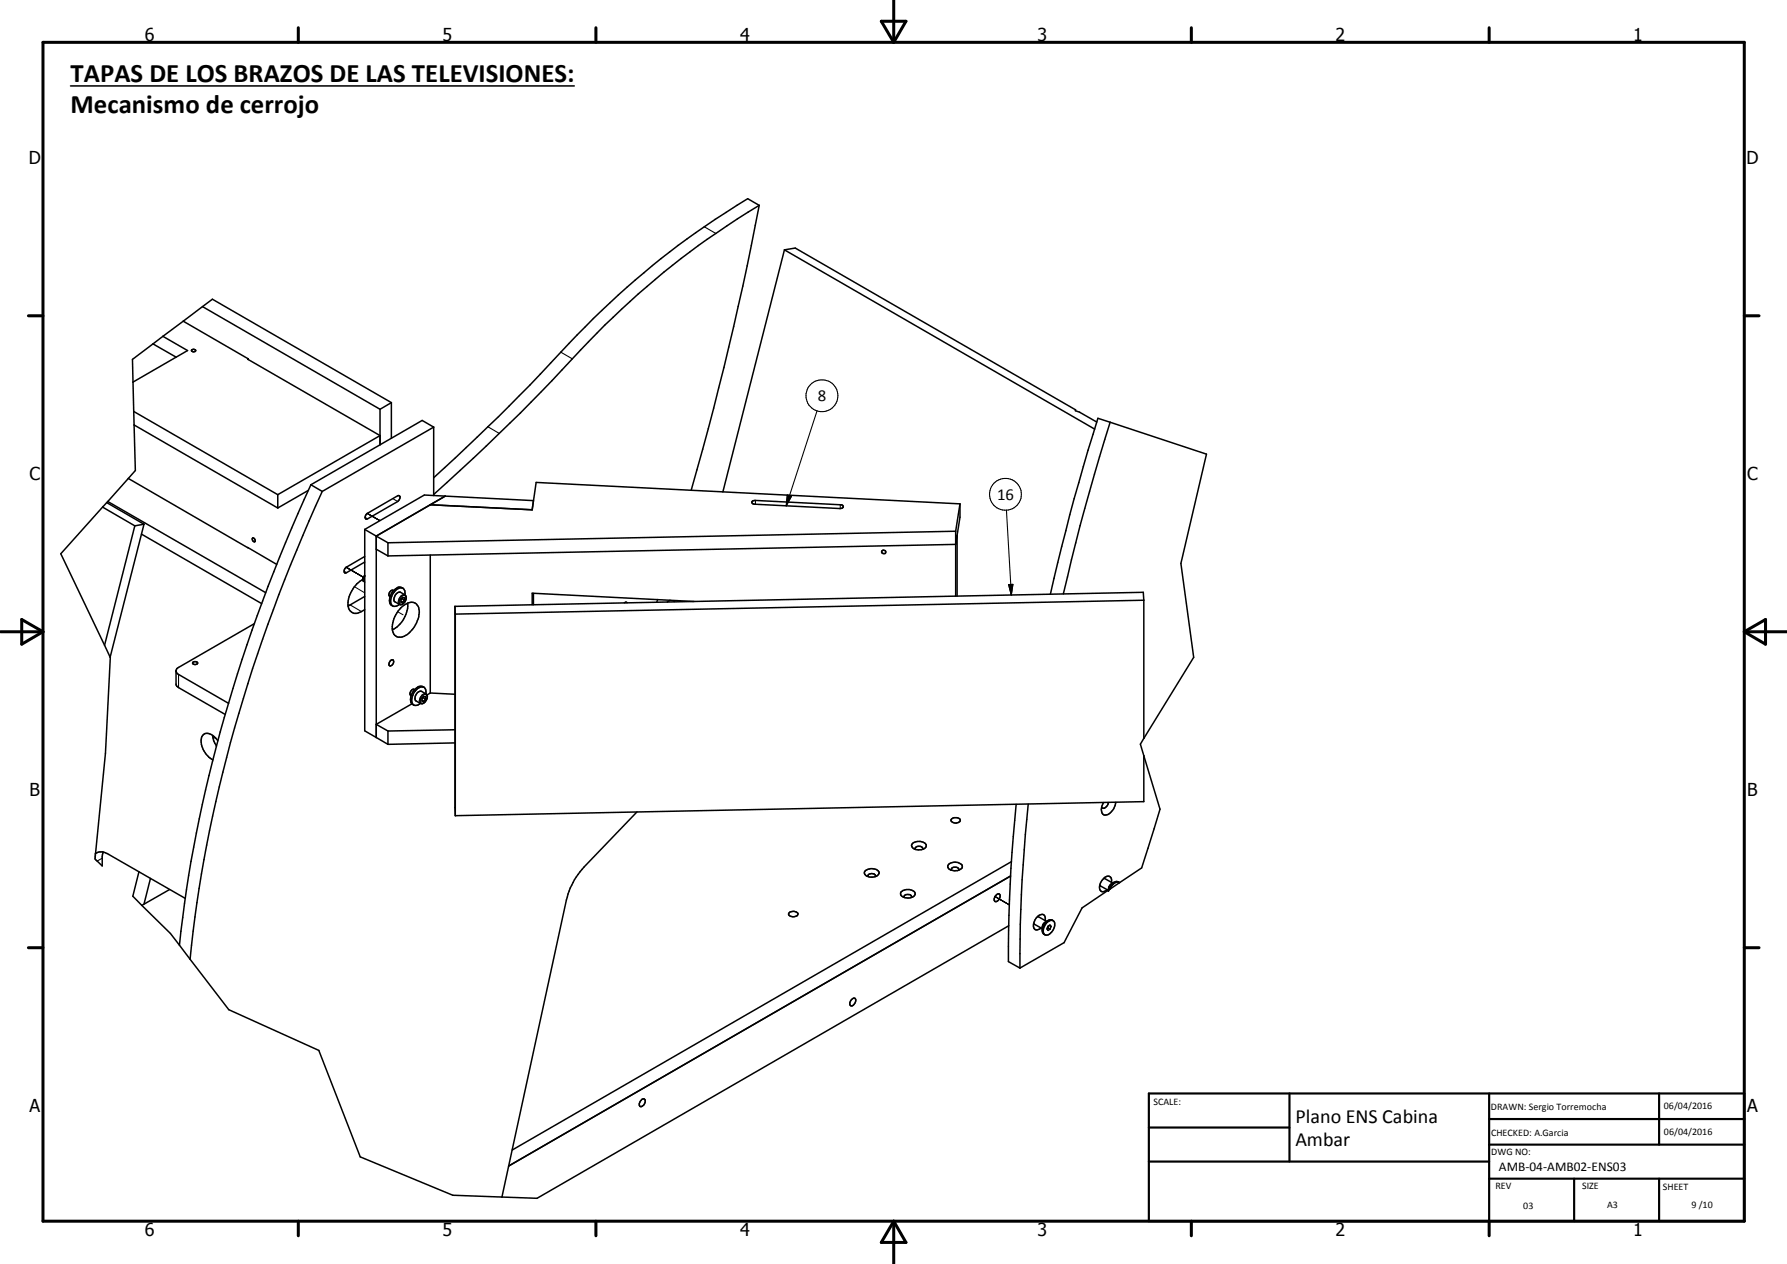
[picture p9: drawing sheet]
<svg xmlns="http://www.w3.org/2000/svg" width="420mm" height="297mm" viewBox="0 0 420 297" stroke-linecap="round" stroke-linejoin="round" font-family="sans-serif">
<path d="M81.4 133.3l4 2.3M83.3 137.9l2.5 1.4M86.3 120.6l3 1.7M93.5 143.8l1.3 .7M158.1 141.1l.6 .3M234 210.7l3.3 1.9" fill="none" stroke="#000" stroke-width=".24"/>
<g fill="none" stroke="#000" stroke-width=".35">
<path d="M16.6 20.2h118.4M178.5 48.3a747.5 747.5 0 0 1-16 66.9M178.5 48.3l-2.7-1.6a196 196 0 0 0-43.9 36.1 455 455 0 0 1-29.9 29.5M178.5 48.3a191.6 191.6 0 0 0-42 34 456.3 456.3 0 0 1-34.5 33.9M184.4 58.7l2.6-.4 65.9 38-.1 .2 1 .4 4.1 2.3M184.4 58.7l-14.4 56.9M184.4 58.7l73 42.1M38.3 79l-2.3 1.8M38.3 79l5.8 3.4-12.8 7.4M43.1 75.5l15.3 8.8M43.1 75.5l-4.8 3.5M47.6 72.1l-4.5 3.4"/>
<path d="M47.6 72.1l2.3-1.8 42.1 24.3M47.6 72.1l41.8 24.1M31.4 96.7l.4 13.9-1.6 1.8M31.4 96.7l33.9 19.5M31.5 99.9l33.8 19.5M36 80.8l-4.9 3.7 .3 12.2M36 80.8l5.4 3.1M45 82.3a.52 .52 0 0 1 .6-.2 .52 .52 0 0 1 .4 .4 .52 .52 0 0 1-.6 .2 .52 .52 0 0 1-.4-.4zM58.4 84.3v.2M58.4 84.3l-.2 .1 31.2 18-24.1 13.8M89.4 96.2v8.3M92 94.6l-2.6 1.6"/>
<path d="M92 94.6v8.4M261 99.2l22.7 7.5-6 25.7 3 22.1-11.8 19M261 99.2l-2.9-.9a485.9 485.9 0 0 0-11.1 41.4M261 99.2a542.5 542.5 0 0 0-11 40.4M24.1 119.2l-9.8 10.9 10.3 21.5M24.1 119.2l7.6 4.4M25.1 118.1l-1 1.1M25.1 118.1l8.8 5.1M25.3 117.9l-.2 .2M25.3 117.9l37.2 21.4M30.2 112.4l28.2 16.4M30.2 112.4l-4.9 5.5"/>
<path d="M65.3 116.2v3.2M72.5 115.2l-7.2 4.2M73.1 113.9l2.7 1.6M73.1 113.9a358.5 358.5 0 0 0-29.7 98.4l-1.2 9.8M75.8 115.5a360.8 360.8 0 0 0-29.5 96.6l-1.6 13.3M101.2 118.6l23.9 1.2M102 100.4l-2.7-1.6-26.2 15.1M102 100.4v16.1M102 100.4l-26.2 15.1M104.7 116.6l-16.2 9.4M125.1 119.8l.3-2.2-25.6-1.3-14 8.1M176.9 117.8l.7-.2 20.2 1 .3 .1 .2 .4-.3 .3-.6 .1-20.1-1-.5-.4z"/>
<path d="M225.7 118.4l-99.6-5-1 6.4M225.7 118.4v3.1l-1 6.4-133.5 2.7M225.7 118.4l-1 6.4M31.7 123.6l-7.1 28M33.3 125.5l28.2 16.4M33.9 123.2l-8 31.2M33.9 123.2l-2.2 .4M58.2 128.7l6.9 3.9M59.4 126.4a.54 .54 0 0 1 .5 .3 .54 .54 0 0 1-.1 .6l-.4-.3zM85.4 135.8l-.1 .4a6.8 6.8 0 0 0-3.4 6.7 1.89 1.89 0 0 0 3.1 .8l.8-.4M85.4 135.8l-.1 .6 .5 .4M85.6 135.4l.2-.1-.4 .5z"/>
<path d="M85.8 130.8l-4.3 2.5a.85 .85 0 0 0-.3 1.4l4.6-2.6M85.8 124.4v47.3l2.7 1.6M85.8 124.4l2.7 1.6M86.3 120.7l7.5-4.2a.81 .81 0 0 1-.3 1.4l-7.1 4a.5 .5 0 0 1-.6-.2 .5 .5 0 0 1 .2-.7zM88.5 126v47.3M88.5 126l2.7 1.6M88.5 129.1l2.7 1.5M91.2 127.6v3M92.5 138.8a.83 .83 0 0 0-.9 .4 .83 .83 0 0 0 .1 1M94.7 138.2l-.4-.2a2.55 2.55 0 0 0-2.4 1.8 1.75 1.75 0 0 0 .5 2.6M95.2 139.8a1.42 1.42 0 0 1 .1 1.5 1.42 1.42 0 0 1-1.4 .7M95.2 139.8a1.13 1.13 0 0 0-.1-1.2 1.13 1.13 0 0 0-1.2-.4 3.3 3.3 0 0 0-1.8 4 1.24 1.24 0 0 0 1.8-.2"/>
<path d="M95.2 139.8l-1-.6a1.51 1.51 0 0 0-1.3 2.2l1 .6M101.2 130.4v32.5M125.4 139.4v2.7M224.7 124.8v15.3M224.7 124.8l-133.5 2.8M225 125.8v14.3M24.6 151.6l1.3 2.8M25.9 154.4l-1.1 22.6-2.3 23.5M41.4 157.8l.6 .7 11.7 6.8M45.3 155.7l.8-.2 .4 .2a.58 .58 0 0 1-.6 .5 .58 .58 0 0 1-.6-.5zM59.8 146.6l-17.8 10.2-.4 .3-.2 .5v3.2l.2 .5 11.3 6.6M81.9 142.3v.1"/>
<path d="M85.8 140.2l-3.9 2.2M91.7 155.4l.3-.3a.46 .46 0 0 1 .6 .2 .46 .46 0 0 1-.1 .6 .55 .55 0 0 1-.4 .6 .55 .55 0 0 1-.7-.4zM94.3 140.9v.6h.3M94.3 140.9l.3-.5 .5 .1v.5M94.3 141.3l.3 .2M94.3 142.8a2.95 2.95 0 0 1 3.4-1 3.4 3.4 0 0 1 .4 4.1 5.1 5.1 0 0 1-4.5 3.8 2.56 2.56 0 0 1-1.2-3.4l.7-1.9zM94.5 140.7l-.2 .3M94.5 140.7l.6 .3M94.5 140.6v.1M95.1 141l-.5 .5M95.8 141.7a6.7 6.7 0 0 1-3.6 6.3M107 142.5v49.2"/>
<path d="M107 142.5v1.8M107 144.3v47.4M146.8 141.6l.3-.1 .4 .1M154.6 140.9l-.2 .6M157.6 141.1l-.7 .4M163.2 141.4l-38.1-2v2.7M268.9 141.1v32.4M268.9 141.1l-161.9 3.2M268.9 141.1l-.1-1.9-161.8 3.3M50 172.8l.2 1.1 .7 1.4M50 173.1l.7 .4M51.2 174.1a2.78 2.78 0 0 0-3.2-1.6 3.1 3.1 0 0 0 0 4l1.1 1.4 1 .7"/>
<path d="M88.5 173.3l2.7 1.6M91.2 171.8v3.1M96.8 165.4l-8.3 4.8 2.7 1.6M97.5 162.1a.81 .81 0 0 0-.9 .2 .81 .81 0 0 0-.2 .9l.3 .2M99.2 164.2v.6h.4M99.2 164.2l.4-.5h.4v.6M99.2 164.6l.4 .2M99.5 164l-.3 .3M99.5 164l.5 .3M99.5 163.9v.1M99.7 161.5l-.3-.2a2.68 2.68 0 0 0-2.8 2.4 1.43 1.43 0 0 0 .7 2M100 164.3l-.4 .5"/>
<path d="M100.1 163.1a1.13 1.13 0 0 0-.1-1.2 1.13 1.13 0 0 0-1.1-.4 3.3 3.3 0 0 0-1.9 3.9 1.2 1.2 0 0 0 1.8-.1M100.1 163.1l-1-.6a1.51 1.51 0 0 0-1.3 2.2l1 .6M100.1 163.1l.3 .2M100.4 163.3a1.6 1.6 0 0 1-1.4 2.1l-.2-.1M101.2 162.9l5.8 .3M101.2 162.9l-.8 .4M107 171.5l-15.8 .3M107 174.6l-15.8 .3M268.9 177.6l3.8 12.6-4.3 13.8-5.2 3.4M268.9 173.5l-.8 1.4 .8 2.7M268.9 177.6v10.8l-161.9 3.3M149.8 190.8l-12.5 13a17.7 17.7 0 0 0-4.1 7.7l-15.2 69.8"/>
<path d="M214.5 198.2a2.36 2.36 0 0 1 3.3 .3 1.35 1.35 0 0 1-1.8 1.2 1.23 1.23 0 0 1-1.6-1.3zM215.2 199.6v-.1a.95 .95 0 0 1 .9-.6 .95 .95 0 0 1 .8 .6v.1M223.7 192.5a1.34 1.34 0 0 1 2.1 .3 1.22 1.22 0 0 1-1.1 .6 1.22 1.22 0 0 1-1.1-.7zM238.9 189a354.5 354.5 0 0 0-1.8 37l2.7 1.5M241.8 189l-1 10.7a314.5 314.5 0 0 0-1 27.8M260.6 188.6a1.39 1.39 0 0 1-1.5 1.3l-.1-.2M262.3 188.6a3.3 3.3 0 0 1-2.5 3 1.37 1.37 0 0 1-.8-2l.5-1M22.5 200.5v.1M22.5 200.5a2.79 2.79 0 0 1 3.1 .3l17.9 10.3M24.2 200.2l-.2 1.1v2.2l-1.2-1.1a.92 .92 0 0 1-.4-1.4l.1-.4M32.7 204.9l-1.5 5.7 2.1 2.2M33.3 212.8l6.8 6.6 2.1 2.7"/>
<path d="M35.4 206.4l-1.5 6.1M39.9 209l-6.6 3.8M185.6 214.4a1.35 1.35 0 0 1 2 .4 1.23 1.23 0 0 1-1.1 .6 1.23 1.23 0 0 1-1.1-.7zM203.4 204.6a2.12 2.12 0 0 1 3.3 .5 1.99 1.99 0 0 1-3.5 .1zM204.1 206v-.1a.95 .95 0 0 1 .9-.6 .95 .95 0 0 1 .9 .6l-.1 .1M211.9 209.5a2.16 2.16 0 0 1 3.3 .5 1.72 1.72 0 0 1-2.4 .9l-.9-.5-.2-.5zM212.6 210.9a.59 .59 0 0 1 .2-.6 .59 .59 0 0 1 .6-.1l.7 .1 .2 .2v.4M223 203.1a2.32 2.32 0 0 1 3.2 .3 1.16 1.16 0 0 1-1.4 1.2 1.51 1.51 0 0 1-2-1.1zM223.7 204.5v-.2a.99 .99 0 0 1 .9-.5 .99 .99 0 0 1 .9 .6l-.1 .1M234 210.5l.5-.4h.5a1.14 1.14 0 0 1-1.1 1.7l-.1-.6zM237.2 217.6l-110.9 64-19.8-.7-21.8-9-9.7-25.1-21.2-9.5-9.1-11.9M237.6 205.9l-118 68.1"/>
<path d="M237.8 202.5l-117.4 67.8M243 217l2.1 1.2M244 215.4l2.1 1.1M245.7 216.3a1 1 0 0 0-.3-1.3 1 1 0 0 0-1.4 .3 2.3 2.3 0 0 0-.6 3.1l.6 .1 .8-.4M246.4 218.1h-.2M246.4 218.1l.5 .3M246.4 216.3l-1 .7a2.28 2.28 0 0 0-.3 1.8 1.05 1.05 0 0 0 .7 .9 1.05 1.05 0 0 0 1.1-.3 2.25 2.25 0 0 0 .8-3 1.83 1.83 0 0 0-2.3 1.5l-.1 .9 .3 .8M246.5 217.6l-.1 .5M246.7 217.5l.4 .2M247.1 217.7l-.2-.3-.5 .3-.2 .6 .2 .4 .5-.3M247.1 217.7l-.2 .7M247.6 216.3a1.88 1.88 0 0 0-2.4 1.6l-.1 .6"/>
<path d="M258.6 208l2 1.2M259.5 206.4l2.1 1.1M260.6 209.2l-6.2 4.2-4.2 8.1-10.4 6M261 208.9l-.4 .3M261.3 207.3a.98 .98 0 0 0-.2-1.2 .98 .98 0 0 0-1.3 .1 2.59 2.59 0 0 0-1 3.1l.6 .2 .9-.4M261.9 207.3a1.88 1.88 0 0 0-1.3 1.9l.1-.1a2.15 2.15 0 0 1 2.2-1.9l.3 .2M263.2 207.4l-2.2 1.5M263.2 207.4a1.44 1.44 0 0 0-1.9 .9l-.3 .6M42.2 222.1l2.5 3.3M200.1 235l.5-.4h.4a1.15 1.15 0 0 1-1 1.7l-.1-.1a1.08 1.08 0 0 1 .2-1.2zM150.9 258.4l.5-.2a1.07 1.07 0 0 1-.5 1.8h-.4a1.4 1.4 0 0 1 .4-1.6z"/>
<circle cx="207.7" cy="129.7" r=".48"/>
</g>
<g fill="none" stroke="#000" stroke-width=".25">
<path d="M165.6 53.3l2.7 1.6M131.9 82.8l2.7 1.5M192.1 96.6l-7.2 22.3M92.4 117.2l1.1 .7M114.7 100.3l2.7 1.6M177.6 117.6v.9M185.1 116.3l1 .3-1.2 2.3zM197.6 118.6v.9M236.6 119.9l1.2 19.9M80.9 134.2l.6 .4M85.8 121.6l.6 .3M95.2 139.8a1.51 1.51 0 0 0-1.3 2.2"/>
<path d="M237.1 137.4l1.1-.1-.4 2.5zM42 158.5v3.1M82.3 142.2l2.7 1.5M94.3 140.3l.2-.1a.55 .55 0 0 1 1 .1 1.55 1.55 0 0 1-1.2 1.7l-.4-.2a1.5 1.5 0 0 1 .4-1.5zM99.3 163.6a.6 .6 0 0 1 .5-.4 .6 .6 0 0 1 .6 .4 1.3 1.3 0 0 1-1.4 1.6l-.1-.9zM100.1 163.1a1.49 1.49 0 0 0-1.5 2l.2 .2M24 201.7l-1.2 .7"/>
<circle cx="193.3" cy="93" r="3.7"/>
<circle cx="236.4" cy="116.1" r="3.7"/>
</g>
<g fill="#000">
<circle cx="85.8" cy="135.3" r=".18"/>
<circle cx="260.6" cy="209.2" r=".18"/>
</g>
<g fill="none" stroke="#000" stroke-width=".71">
<path d="M10.1 9.9h400v277.1h-400zM70.1 6.5v3.4M140.1 6.5v3.4M207.2 5h5.8l-2.9 4.9zM210.1 0v9.9M280.1 6.5v3.4M350.1 6.5v3.4M6.7 74.2h3.4M410.1 74.2h3.5M.1 148.5h10M5.1 145.6l5 2.9-5 2.9zM410.1 148.5h10"/>
<path d="M410.1 148.5l5-2.9v5.8zM6.7 222.7h3.4M410.1 222.7h3.5M70.1 287v3.4M140.1 287v3.4M210.1 287v10M210.1 287l2.9 5h-5.8zM280.1 287v3.4M350.1 287v3.4"/>
</g>
<path d="M270.1 257h140v30h-140zM303.2 257v16M350.1 257v30M390.1 257v12M270.1 265h33.1M270.1 273h80M350.1 277h60M350.1 269h60M350.1 263h60M370.1 277v10M390.1 277v10" fill="none" stroke="#000" stroke-width=".51"/>
<path d="M185.1 116.3l1 .3-1.2 2.3zM237.1 137.4l1.1-.1-.4 2.5z" fill="#000"/>
<g font-size="6.3">
<text x="16.6" y="19.3">TAPAS DE LOS BRAZOS DE LAS TELEVISIONES:</text>
<text x="16.6" y="26.5">Mecanismo de cerrojo</text>
</g>
<g font-size="4.7">
<text x="304.6" y="263.9">Plano ENS Cabina</text>
<text x="304.6" y="269.3">Ambar</text>
</g>
<g font-size="4.2">
<text x="34" y="9.6">6</text>
<text x="104" y="9.6">5</text>
<text x="174" y="9.6">4</text>
<text x="244" y="9.6">3</text>
<text x="314" y="9.6">2</text>
<text x="384" y="9.6">1</text>
<text x="6.8" y="38.7">D</text>
<text x="410.6" y="38.7">D</text>
<text x="7" y="112.9">C</text>
<text x="410.8" y="112.9">C</text>
<text x="7" y="187.1">B</text>
<text x="410.8" y="187.1">B</text>
<text x="7" y="261.4">A</text>
<text x="410.8" y="261.4">A</text>
<text x="34" y="290.4">6</text>
<text x="104" y="290.4">5</text>
<text x="174" y="290.4">4</text>
<text x="244" y="290.4">3</text>
<text x="314" y="290.4">2</text>
<text x="384" y="290.4">1</text>
</g>
<g font-size="3.9">
<text x="192.3" y="94.3">8</text>
<text x="234.4" y="117.4">16</text>
</g>
<text font-size="3.1" x="352.4" y="275.2">AMB-04-AMB02-ENS03</text>
<g font-size="2.4">
<text x="271.2" y="259.7">SCALE:</text>
<text x="350.6" y="260.8">DRAWN: Sergio Torremocha</text>
<text x="391.2" y="260.6">06/04/2016</text>
<text x="350.6" y="267">CHECKED: A.Garcia</text>
<text x="391.2" y="266.7">06/04/2016</text>
<text x="350.6" y="271.4">DWG NO:</text>
<text x="351.6" y="279.3">REV</text>
<text x="372" y="279.4">SIZE</text>
<text x="391" y="279.6">SHEET</text>
<text x="358.1" y="284.1">03</text>
<text x="377.9" y="283.8">A3</text>
<text x="397.7" y="283.8">9 /10</text>
</g>
</svg>
